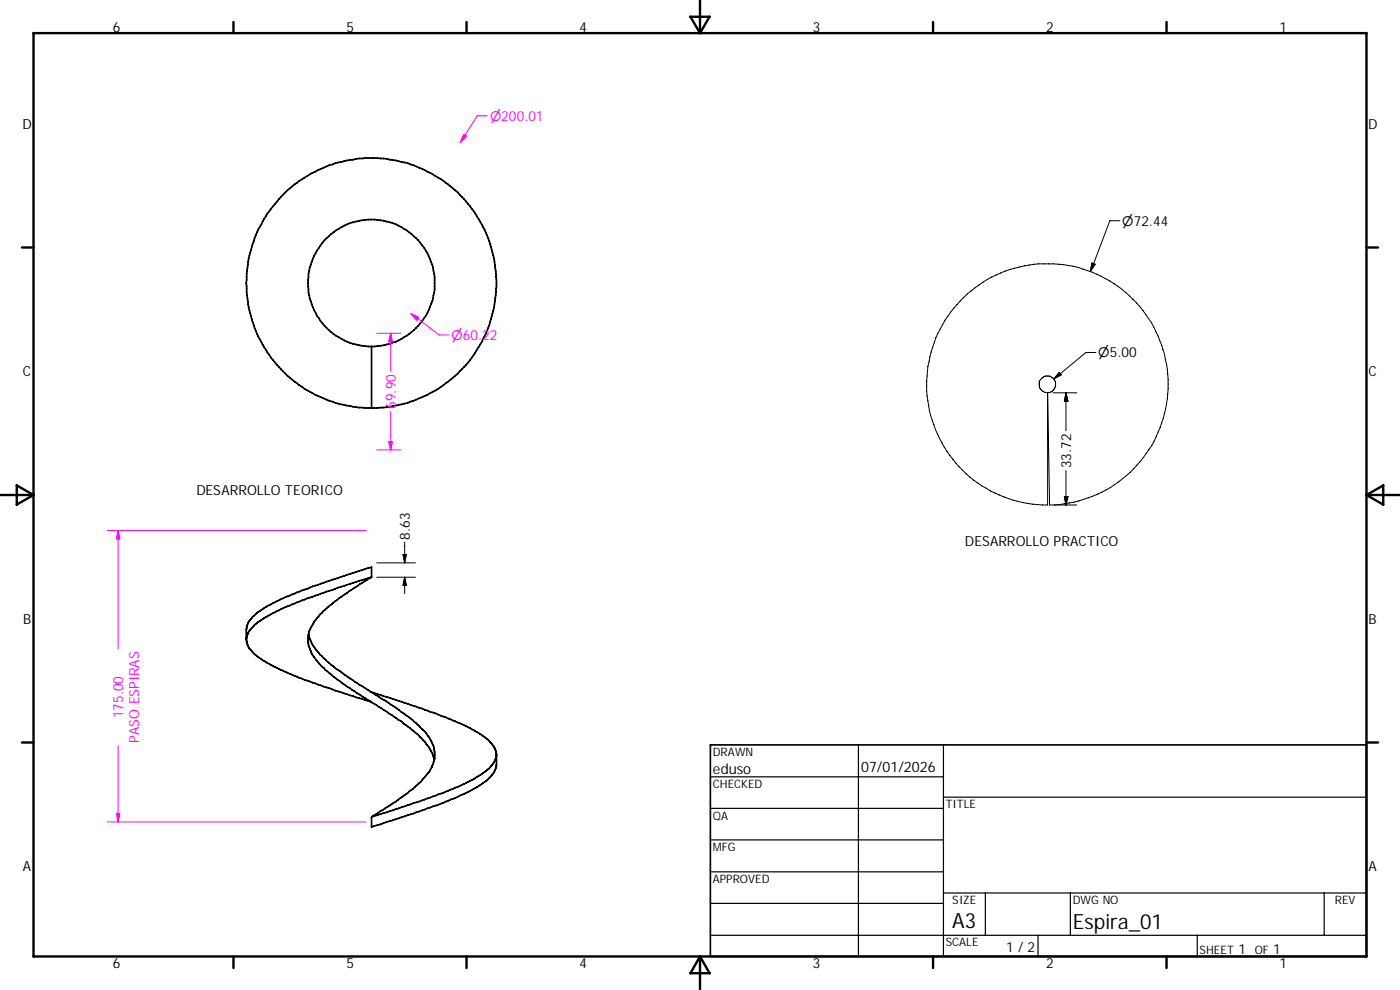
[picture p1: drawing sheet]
<svg xmlns="http://www.w3.org/2000/svg" width="297mm" height="210mm" viewBox="0 0 297 210" stroke-linecap="round" stroke-linejoin="round" font-family="sans-serif">
<g fill="none" stroke="#000" stroke-width=".36">
<path d="M78.8 73.5v13M52.2 135.6a5.7 5.7 0 0 0 3.3 4.2 52 52 0 0 0 11.4 5.1l4.2 1.6 7.7 2.4M65.4 134.6a11.8 11.8 0 0 0 4.4 6 125.9 125.9 0 0 0 12.2 8.2l.5 .3a35.7 35.7 0 0 1 8.1 6.7l.6 .8a5.6 5.6 0 0 1 1 2.8 6.6 6.6 0 0 1-1.1 4.3 30.1 30.1 0 0 1-7.6 6.6l-4.7 3M78.8 122.4l-3.4 2.1a35.2 35.2 0 0 0-8.2 6.6l-.5 .6a7.6 7.6 0 0 0-1.3 3.4v1.8a12 12 0 0 0 4.7 6 121.3 121.3 0 0 0 12.2 8.2l.4 .4a37.5 37.5 0 0 1 7.6 6l.6 .9a6.5 6.5 0 0 1 1.2 2.7M78.8 122.4v-2.1l-10.7 3.5a76.6 76.6 0 0 0-11.7 5l-.7 .4a7.2 7.2 0 0 0-2.6 2.3l-.8 1.4-.1 2.7M78.8 122.4l-7.1 2.2-4.2 1.6a51.1 51.1 0 0 0-12.7 5.7l-.3 .3a4.7 4.7 0 0 0-2.3 3.4M78.8 146.8l8.3 2.7a73.1 73.1 0 0 1 14.4 5.9 8.1 8.1 0 0 1 3.7 4l.1 3-.5 1.4-.3 .5a17.2 17.2 0 0 1-6 4.1l-1 .3a133 133 0 0 1-14.2 5.3l-4.5 1.4v-2.1M150.7 158h139.2v44.9h-139.2zM105.3 160.3a6.2 6.2 0 0 1-3.1 3.9 50.4 50.4 0 0 1-11.5 5.1l-11.9 4"/>
<circle cx="78.8" cy="60.1" r="13.5"/>
<circle cx="78.8" cy="60" r="26.5"/>
</g>
<g fill="none" stroke="#000" stroke-width=".51">
<path d="M148.5 0v7M7.1 7h282.8v195.9h-282.8zM49.5 4.7v2.3M99 4.7v2.3M146.5 3.6h4l-2 3.4zM198 4.7v2.3M247.5 4.7v2.3M4.7 52.5h2.4M289.9 52.5h2.5M0 105h7.1M3.6 103l3.5 2-3.5 2zM289.9 105l3.6-2v4z"/>
<path d="M289.9 105h7M4.7 157.5h2.4M289.9 157.5h2.5M49.5 202.9v2.4M99 202.9v2.4M148.5 202.9l2 3.5h-4zM148.5 202.9v7M198 202.9v2.4M247.5 202.9v2.4"/>
</g>
<g fill="none" stroke="#000" stroke-width=".25">
<path d="M182.1 158v44.9M200.2 158v44.9M150.7 164.8h49.5M150.7 171.4h49.5M150.7 178.1h49.5M200.2 169.1h89.7M150.7 184.9h49.5M150.7 191.6h49.5M150.7 198.4h139.2M200.2 189.4h89.7M209 189.4v9M220.2 198.4v4.5"/>
<path d="M227.1 189.4v9M254 198.4v4.5M280.9 189.4v9"/>
</g>
<g fill="none" stroke="#000" stroke-width=".21">
<path d="M231.6 55.8l.7 .2-1 1.6zM237.6 46.8h-2.1l-4.2 10.8M203.7 63.8a25.6 25.6 0 0 1 41.9 7.4 25.6 25.6 0 0 1-22.9 35.9l-.5-23.8v23.8a25.6 25.6 0 0 1-23.5-15.5 25.6 25.6 0 0 1 5-27.8zM224.7 79l.4 .5-1.5 .8zM232.5 74.8h-2.1l-6.8 5.5M223.4 83.3h5M226.1 83.3v8.1M226.1 83.3l.5 1.8h-.8zM226.1 99.8v7.3M79.9 119.4h8.2M85.5 117.6h.7l-.3 1.8zM85.9 115v4.4"/>
<path d="M223.8 107.1h4.6M225.8 105.3h.8l-.5 1.8zM79.9 122.4h8.2M85.9 122.4v3.5M85.9 122.4l.3 1.7h-.7z"/>
<circle cx="222.2" cy="81.5" r="1.8"/>
</g>
<g fill="none" stroke="#f0f" stroke-width=".21">
<path d="M98.4 28.5l.6 .4-1.3 1.2zM103.4 24.6h-2.1l-3.6 5.5M79.9 70.7h5.2M82.9 70.7l.3 1.8h-.7zM82.9 70.7v8M87.2 66.5l1.6 .8-.4 .6zM87.2 66.5l5.9 4.5h2.1M79.9 95.4h5.2M82.5 93.6h.7l-.3 1.8zM82.9 87.3v8.1M22.8 112.5h54.8M25.1 112.5l.3 1.8h-.7z"/>
<path d="M25.1 112.5v25.1M25.1 158.2v16.1M22.8 174.3h54.8M24.7 172.6h.7l-.3 1.7z"/>
</g>
<g fill="#f0f" stroke="#f0f" stroke-width=".21">
<path d="M87.2 66.5l1.6 .8-.4 .6z" fill-rule="evenodd"/>
<path d="M98.4 28.5l.6 .4-1.3 1.2z" fill-rule="evenodd"/>
<path d="M25.1 112.5l.3 1.8h-.7z" fill-rule="evenodd"/>
<path d="M24.7 172.6h.7l-.3 1.7z" fill-rule="evenodd"/>
<path d="M82.9 70.7l.3 1.8h-.7z" fill-rule="evenodd"/>
<path d="M82.5 93.6h.7l-.3 1.8z" fill-rule="evenodd"/>
</g>
<g fill="#000" stroke="#000" stroke-width=".21">
<path d="M231.6 55.8l.7 .2-1 1.6z" fill-rule="evenodd"/>
<path d="M224.7 79l.4 .5-1.5 .8z" fill-rule="evenodd"/>
<path d="M226.1 83.3l.5 1.8h-.8z" fill-rule="evenodd"/>
<path d="M85.5 117.6h.7l-.3 1.8z" fill-rule="evenodd"/>
<path d="M225.8 105.3h.8l-.5 1.8z" fill-rule="evenodd"/>
<path d="M85.9 122.4l.3 1.7h-.7z" fill-rule="evenodd"/>
</g>
<g font-size="4.4">
<text x="202" y="196.8">A3</text>
<text x="227.6" y="196.9">Espira_01</text>
</g>
<g font-size="3.1">
<text x="151.2" y="164.1">eduso</text>
<text x="182.7" y="163.7">07/01/2026</text>
</g>
<g font-size="2.9">
<text x="24" y="6.8">6</text>
<text x="73.5" y="6.8">5</text>
<text x="122.9" y="6.8">4</text>
<text x="172.5" y="6.8">3</text>
<text x="221.9" y="6.8">2</text>
<text x="271.4" y="6.8">1</text>
<text x="4.7" y="27.3">D</text>
<text x="290.2" y="27.3">D</text>
<text x="4.8" y="79.8">C</text>
<text x="290.3" y="79.8">C</text>
<text x="227.2" y="99.3" transform="rotate(-90 227.2 99.3)">33.72</text>
<text x="41.7" y="105">DESARROLLO TEORICO</text>
<text x="87" y="114.5" transform="rotate(-90 87 114.5)">8.63</text>
<text x="204.7" y="115.8">DESARROLLO PRACTICO</text>
<text x="4.9" y="132.2">B</text>
<text x="290.3" y="132.2">B</text>
<text x="4.8" y="184.7">A</text>
<text x="290.3" y="184.7">A</text>
<text x="213.4" y="201.8">1 / 2</text>
<text x="262.7" y="202.3">1</text>
<text x="270.1" y="202.3">1</text>
<text x="24" y="205.3">6</text>
<text x="73.5" y="205.3">5</text>
<text x="122.9" y="205.3">4</text>
<text x="172.5" y="205.3">3</text>
<text x="221.9" y="205.3">2</text>
<text x="271.4" y="205.3">1</text>
</g>
<g font-size="2.9" fill="#f0f">
<text x="84" y="86.7" transform="rotate(-90 84 86.7)">69.90</text>
<text x="26.2" y="152.3" transform="rotate(-90 26.2 152.3)">175.00</text>
<text x="29.5" y="157.6" transform="rotate(-90 29.5 157.6)">PASO ESPIRAS</text>
</g>
<g font-size="2.8" fill="#f0f">
<text x="104" y="25.6">⌀200.01</text>
<text x="95.8" y="72.1">⌀60.22</text>
</g>
<g font-size="2.8">
<text x="238.1" y="47.8">⌀72.44</text>
<text x="233" y="75.8">⌀5.00</text>
</g>
<g font-size="2.5">
<text x="151.2" y="160.3">DRAWN</text>
<text x="151.2" y="167">CHECKED</text>
<text x="151.2" y="173.8">QA</text>
<text x="200.7" y="171.4">TITLE</text>
<text x="151.2" y="180.5">MFG</text>
<text x="151.2" y="187.3">APPROVED</text>
<text x="202" y="191.8">SIZE</text>
<text x="227.6" y="191.8">DWG NO</text>
<text x="283.2" y="191.7">REV</text>
<text x="200.7" y="200.7">SCALE</text>
<text x="254.5" y="202.3">SHEET</text>
<text x="266.2" y="202.3">OF</text>
</g>
</svg>
